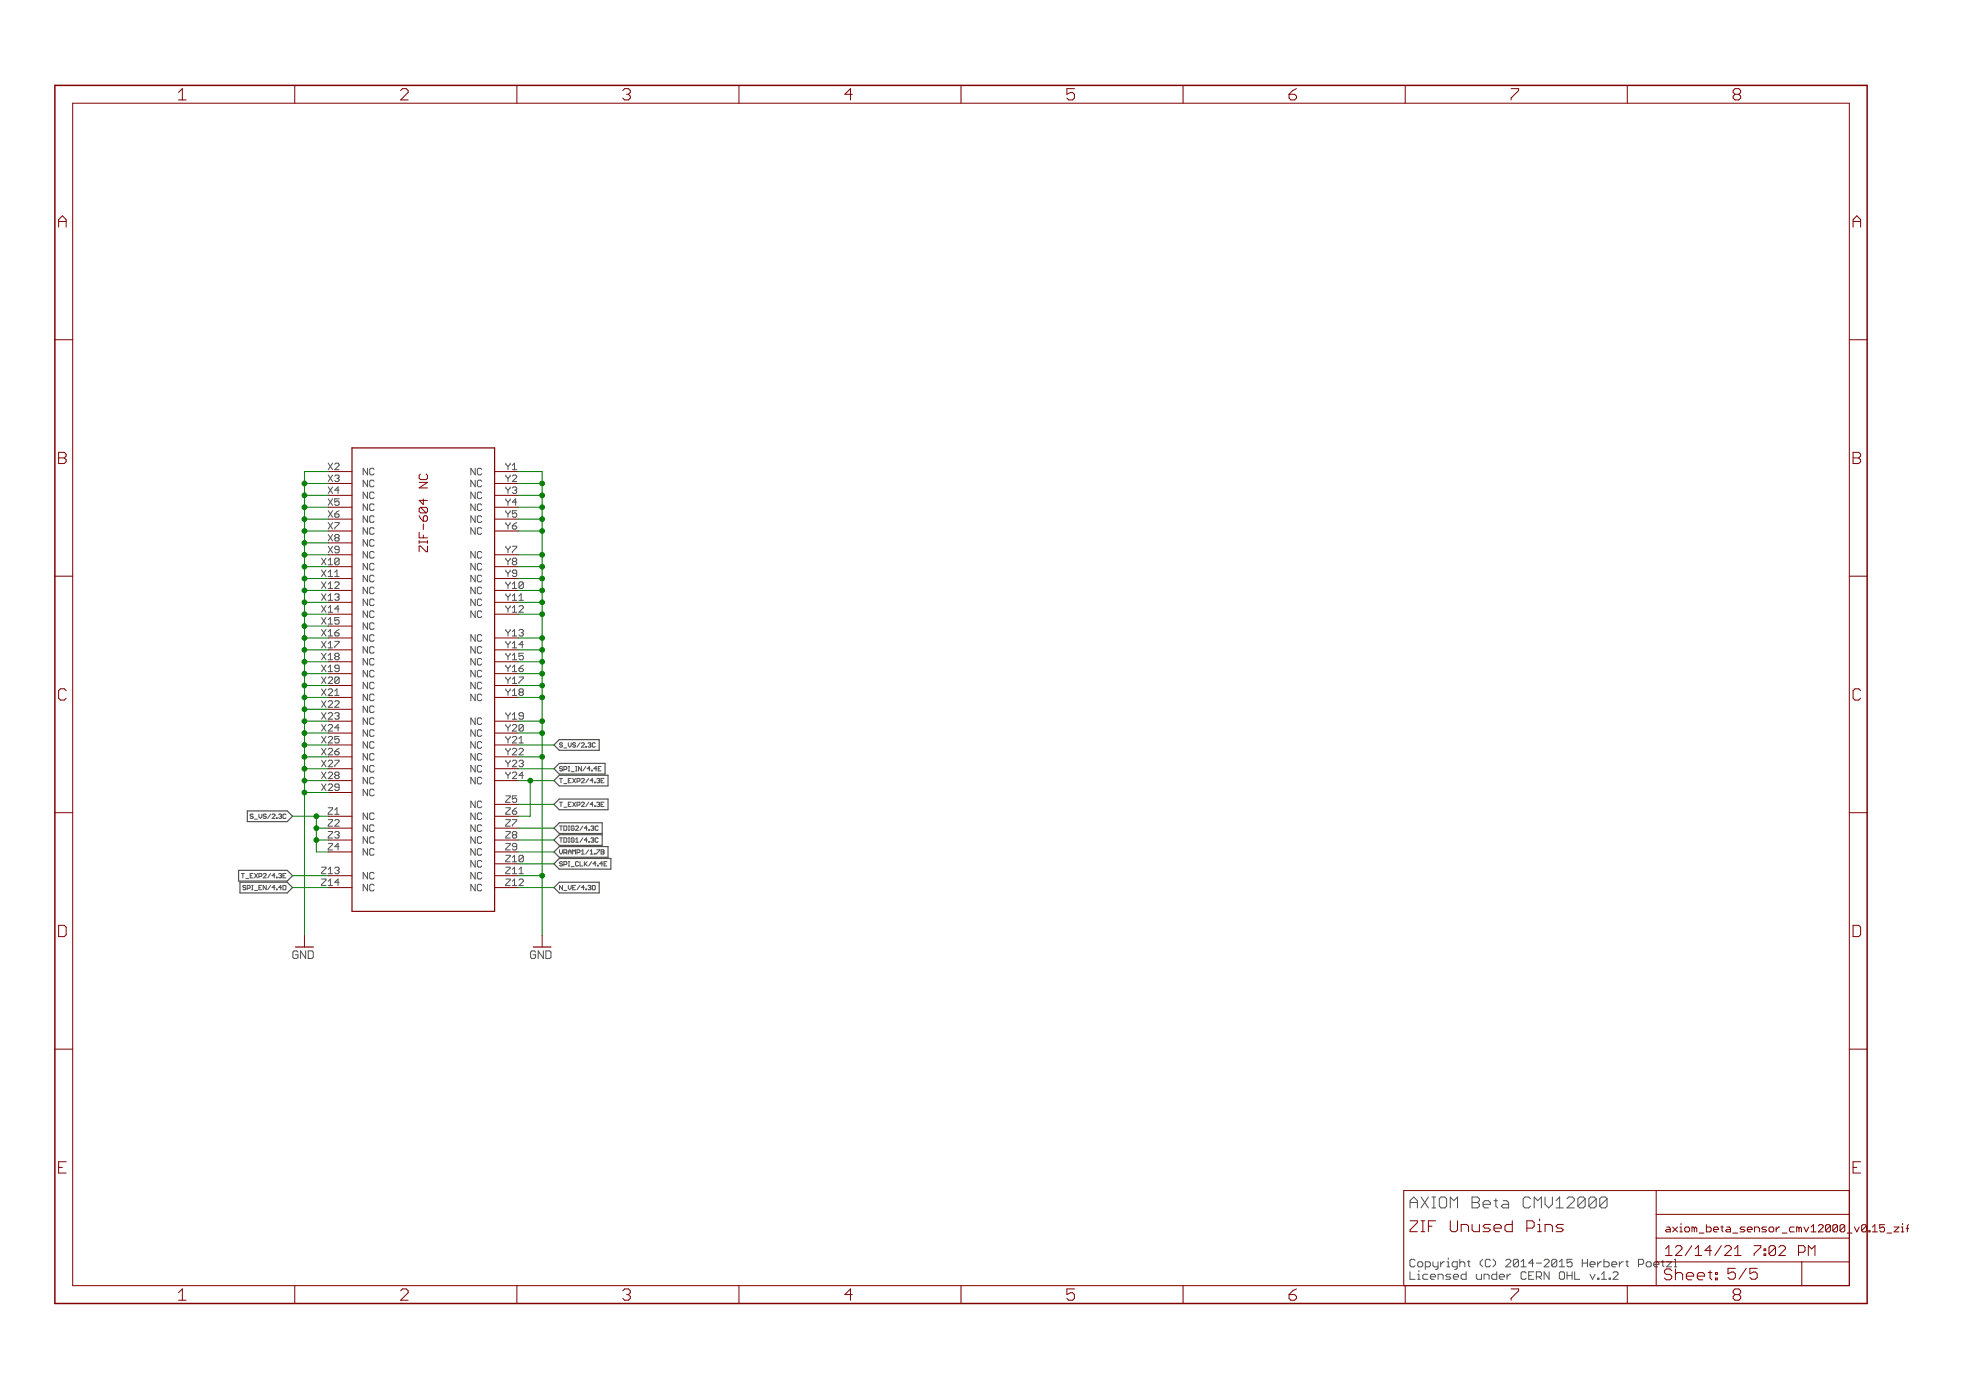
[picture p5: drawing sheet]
<svg xmlns="http://www.w3.org/2000/svg" width="420mm" height="297mm" viewBox="0 0 420 297" stroke-linecap="round" stroke-linejoin="round" font-family="sans-serif">
<path d="M53.5 174.8l.1 .1M53.6 174l-.1 .1 .1 .3M51.6 186.7h.6M345.8 272v.3l-1.1 1.1h1.1" fill="none" stroke="#505050" stroke-width=".21"/>
<path d="M118.4 159.2l1.1-1.1h8.6v2.2h-8.6zM52.9 173.3h8.5l1.1 1.1-1.1 1.2h-8.5zM118.4 164.3l1.1-1.2h9.8v2.3h-9.8zM118.4 166.8l1.1-1.1h10.4v2.3h-10.4zM118.4 171.9l1.1-1.1h10.4v2.2h-10.4zM118.4 177l1.1-1.2h9.2v2.3h-9.2zM118.4 179.5l1.1-1.1h9.2v2.3h-9.2zM51 186h10.4l1.1 1.1-1.1 1.2h-10.4zM51.3 188.5h10.1l1.1 1.2-1.1 1.1h-10.1zM118.4 189.7l1.1-1.2h8.6v2.3h-8.6zM118.4 182.1l1.1-1.2h10.4v2.3h-10.4zM118.4 184.6l1.1-1.1h11.1v2.2h-11.1z" fill="none" stroke="#505050" stroke-width=".25"/>
<path d="M75.2 95.7h30.5v99.1h-30.5z" fill="none" stroke="#800000" stroke-width=".25"/>
<g fill="none" stroke="#800000" stroke-width=".21">
<path d="M63 18.2v3.9M110.5 18.2v3.9M157.9 18.2v3.9M205.4 18.2v3.9M252.8 18.2v3.9M300.3 18.2v3.9M347.8 18.2v3.9M15.5 22.1h379.7v252.6h-379.7zM11.7 72.6h3.8M395.2 72.6h3.8M70.1 100.8h5.1M70.1 103.3h5.1"/>
<path d="M70.1 105.9h5.1M70.1 108.4h5.1M70.1 110.9h5.1M70.1 113.5h5.1M70.1 116h5.1M70.1 118.6h5.1M89.6 116.7v1.2M89.9 116.7l1.2 1.2h.3v-1.2M105.7 100.8h5.1M105.7 103.3h5.1M105.7 105.9h5.1M105.7 108.4h5.1"/>
<path d="M105.7 110.9h5.1M105.7 113.5h5.1M105.7 118.6h5.1M11.7 123.1h3.8M70.1 121.1h5.1M70.1 123.6h5.1M70.1 126.2h5.1M70.1 128.7h5.1M70.1 131.3h5.1M70.1 133.8h5.1M70.1 136.3h5.1M70.1 138.9h5.1"/>
<path d="M105.7 121.1h5.1M105.7 123.6h5.1M105.7 126.2h5.1M105.7 128.7h5.1M105.7 131.3h5.1M105.7 136.3h5.1M105.7 138.9h5.1M395.2 123.1h3.8M70.1 141.4h5.1M70.1 144h5.1M70.1 146.5h5.1M70.1 149h5.1"/>
<path d="M70.1 151.6h5.1M70.1 154.1h5.1M70.1 156.7h5.1M70.1 159.2h5.1M105.7 141.4h5.1M105.7 144h5.1M105.7 146.5h5.1M105.7 149h5.1M105.7 154.1h5.1M105.7 156.7h5.1M105.7 159.2h5.1M11.7 173.7h3.8"/>
<path d="M70.1 161.7h5.1M70.1 164.3h5.1M70.1 166.8h5.1M70.1 169.4h5.1M70.1 174.4h5.1M70.1 177h5.1M70.1 179.5h5.1M105.7 161.7h5.1M105.7 164.3h5.1M105.7 166.8h5.1M105.7 174.4h5.1M105.7 177h5.1"/>
<path d="M105.7 179.5h5.1M105.7 171.9h5.1M395.2 173.7h3.8M65.1 199.8v2.6M70.1 182.1h5.1M70.1 187.1h5.1M70.1 189.7h5.1M105.7 182.1h5.1M105.7 184.6h5.1M105.7 187.1h5.1M105.7 189.7h5.1M115.9 199.8v2.6"/>
<path d="M11.7 224.2h3.8M395.2 224.2h3.8M353.9 254.4v20.3M353.9 259.5h41.3M395.2 254.4h-95.2v20.3M63 274.7v3.9M110.5 274.7v3.9M157.9 274.7v3.9M205.4 274.7v3.9M252.8 274.7v3.9M300.3 274.7v3.9M347.8 274.7v3.9"/>
<path d="M353.9 269.7h41.3M353.9 264.6h41.3M385.1 269.7v5M407.4 262.5h.5M407.9 261.7l-.3 .3"/>
</g>
<path d="M11.7 18.2h387.3v260.4h-387.3z" fill="none" stroke="#800000" stroke-width=".32"/>
<g fill="none" stroke="#008000" stroke-width=".21">
<path d="M65.1 103.3h5M65.1 105.9h5M65.1 108.4h5M65.1 110.9h5M65.1 113.5h5M65.1 116h5M65.1 118.6h5M70.1 100.8h-5v99M110.8 100.8h5.1v99M110.8 103.3h5.1M110.8 105.9h5.1M110.8 108.4h5.1"/>
<path d="M110.8 110.9h5.1M110.8 113.5h5.1M110.8 118.6h5.1M65.1 121.1h5M65.1 123.6h5M65.1 126.2h5M65.1 128.7h5M65.1 131.3h5M65.1 133.8h5M65.1 136.3h5M65.1 138.9h5M110.8 121.1h5.1"/>
<path d="M110.8 123.6h5.1M110.8 126.2h5.1M110.8 128.7h5.1M110.8 131.3h5.1M110.8 136.3h5.1M110.8 138.9h5.1M65.1 159.2h5M65.1 141.4h5M65.1 144h5M65.1 146.5h5M65.1 149h5M65.1 151.6h5"/>
<path d="M65.1 154.1h5M65.1 156.7h5M110.8 159.2h7.6M110.8 141.4h5.1M110.8 144h5.1M110.8 146.5h5.1M110.8 149h5.1M110.8 154.1h5.1M110.8 156.7h5.1M62.5 174.4h7.6M65.1 164.3h5M65.1 166.8h5"/>
<path d="M65.1 161.7h5M65.1 169.4h5M67.6 174.4v7.7h2.5M67.6 179.5h2.5M67.6 177h2.5M110.8 179.5h7.6M110.8 177h7.6M110.8 164.3h7.6M110.8 166.8h7.6M110.8 171.9h7.6M110.8 161.7h5.1M113.3 166.8v7.6h-2.5"/>
<path d="M62.5 187.1h7.6M62.5 189.7h7.6M110.8 182.1h7.6M110.8 187.1h5.1M110.8 189.7h7.6M110.8 184.6h7.6"/>
</g>
<g fill="#008000" stroke="#008000" stroke-width=".21">
<circle cx="67.6" cy="179.5" r=".51"/>
<circle cx="67.6" cy="177" r=".51"/>
<circle cx="67.6" cy="174.4" r=".51"/>
<circle cx="113.3" cy="166.8" r=".51"/>
<circle cx="65.1" cy="103.3" r=".51"/>
<circle cx="65.1" cy="105.9" r=".51"/>
<circle cx="65.1" cy="108.4" r=".51"/>
<circle cx="65.1" cy="110.9" r=".51"/>
<circle cx="65.1" cy="113.5" r=".51"/>
<circle cx="65.1" cy="116" r=".51"/>
<circle cx="65.1" cy="118.6" r=".51"/>
<circle cx="65.1" cy="121.1" r=".51"/>
<circle cx="65.1" cy="123.6" r=".51"/>
<circle cx="65.1" cy="126.2" r=".51"/>
<circle cx="65.1" cy="128.7" r=".51"/>
<circle cx="65.1" cy="131.3" r=".51"/>
<circle cx="65.1" cy="133.8" r=".51"/>
<circle cx="65.1" cy="136.3" r=".51"/>
<circle cx="65.1" cy="138.9" r=".51"/>
<circle cx="65.1" cy="141.4" r=".51"/>
<circle cx="65.1" cy="144" r=".51"/>
<circle cx="65.1" cy="146.5" r=".51"/>
<circle cx="65.1" cy="149" r=".51"/>
<circle cx="65.1" cy="151.6" r=".51"/>
<circle cx="65.1" cy="154.1" r=".51"/>
<circle cx="65.1" cy="156.7" r=".51"/>
<circle cx="65.1" cy="159.2" r=".51"/>
<circle cx="65.1" cy="161.7" r=".51"/>
<circle cx="65.1" cy="164.3" r=".51"/>
<circle cx="65.1" cy="166.8" r=".51"/>
<circle cx="65.1" cy="169.4" r=".51"/>
<circle cx="115.9" cy="103.3" r=".51"/>
<circle cx="115.9" cy="105.9" r=".51"/>
<circle cx="115.9" cy="108.4" r=".51"/>
<circle cx="115.9" cy="110.9" r=".51"/>
<circle cx="115.9" cy="113.5" r=".51"/>
<circle cx="115.9" cy="118.6" r=".51"/>
<circle cx="115.9" cy="121.1" r=".51"/>
<circle cx="115.9" cy="123.6" r=".51"/>
<circle cx="115.9" cy="126.2" r=".51"/>
<circle cx="115.9" cy="128.7" r=".51"/>
<circle cx="115.9" cy="131.3" r=".51"/>
<circle cx="115.9" cy="136.3" r=".51"/>
<circle cx="115.9" cy="138.9" r=".51"/>
<circle cx="115.9" cy="141.4" r=".51"/>
<circle cx="115.9" cy="144" r=".51"/>
<circle cx="115.9" cy="146.5" r=".51"/>
<circle cx="115.9" cy="149" r=".51"/>
<circle cx="115.9" cy="154.1" r=".51"/>
<circle cx="115.9" cy="156.7" r=".51"/>
<circle cx="115.9" cy="161.7" r=".51"/>
<circle cx="115.9" cy="187.1" r=".51"/>
</g>
<g font-size="3.7" fill="#800000">
<text x="38.4" y="21.4">1</text>
<text x="85.8" y="21.4">2</text>
<text x="133.3" y="21.4">3</text>
<text x="180.8" y="21.4">4</text>
<text x="228.2" y="21.4">5</text>
<text x="275.7" y="21.4">6</text>
<text x="323.1" y="21.4">7</text>
<text x="370.6" y="21.4">8</text>
<text x="12.7" y="48.6">A</text>
<text x="396.2" y="48.6">A</text>
<text x="12.7" y="99.2">B</text>
<text x="396.2" y="99.2">B</text>
<text x="12.7" y="149.7">C</text>
<text x="396.2" y="149.7">C</text>
<text x="12.7" y="200.2">D</text>
<text x="396.2" y="200.2">D</text>
<text x="12.7" y="250.8">E</text>
<text x="396.2" y="250.8">E</text>
<text x="38.4" y="277.9">1</text>
<text x="85.8" y="277.9">2</text>
<text x="133.3" y="277.9">3</text>
<text x="180.8" y="277.9">4</text>
<text x="228.2" y="277.9">5</text>
<text x="275.7" y="277.9">6</text>
<text x="323.1" y="277.9">7</text>
<text x="370.6" y="277.9">8</text>
</g>
<text font-size="3.6" fill="#505050" x="301.5" y="258.2">AXIOM Beta CMV12000</text>
<g font-size="3.6" fill="#800000">
<text x="301.5" y="263.3">ZIF Unused Pins</text>
<text x="355.8" y="273.6">Sheet: 5/5</text>
</g>
<g font-size="3.2" fill="#800000">
<text x="356.1" y="268.4">12/14/21</text>
<text x="373.6" y="268.4">7:02 PM</text>
</g>
<text font-size="2.7" fill="#800000" x="91.6" y="117.1" transform="rotate(-90 91.6 117.1)">ZIF-604 NC</text>
<g font-size="2.5" fill="#800000">
<text x="62.7" y="204.9">GND</text>
<text x="113.5" y="204.9">GND</text>
<text x="354.1" y="270.8">tzl</text>
</g>
<g font-size="2.5" fill="#505050">
<text x="301.5" y="270.8">Copyright (C) 2014-2015 Herbert Poe</text>
<text x="301.5" y="273.5">Licensed under CERN OHL v.1.2</text>
</g>
<g font-size="2.3" fill="#800000">
<text x="356.1" y="263.3">axiom_beta_sensor_cmv12000_v</text>
<text x="395.8" y="263.3">0.15_zif</text>
</g>
<g font-size="2.1" fill="#505050">
<text x="70.5" y="100.4">X2</text>
<text x="77.8" y="101.5">NC</text>
<text x="101" y="101.5">NC</text>
<text x="108.2" y="100.4">Y1</text>
<text x="70.5" y="103">X3</text>
<text x="70.5" y="105.5">X4</text>
<text x="77.8" y="104.1">NC</text>
<text x="77.8" y="106.6">NC</text>
<text x="101" y="104.1">NC</text>
<text x="101" y="106.6">NC</text>
<text x="108.2" y="103">Y2</text>
<text x="108.2" y="105.5">Y3</text>
<text x="70.5" y="108">X5</text>
<text x="70.5" y="110.6">X6</text>
<text x="70.5" y="113.1">X7</text>
<text x="77.8" y="109.2">NC</text>
<text x="77.8" y="111.7">NC</text>
<text x="101" y="109.2">NC</text>
<text x="101" y="111.7">NC</text>
<text x="108.2" y="108">Y4</text>
<text x="108.2" y="110.6">Y5</text>
<text x="108.2" y="113.1">Y6</text>
<text x="70.5" y="115.7">X8</text>
<text x="70.5" y="118.2">X9</text>
<text x="77.8" y="114.2">NC</text>
<text x="77.8" y="116.8">NC</text>
<text x="77.8" y="119.3">NC</text>
<text x="101" y="114.2">NC</text>
<text x="101" y="119.3">NC</text>
<text x="108.2" y="118.2">Y7</text>
<text x="69.2" y="120.7">X10</text>
<text x="69.2" y="123.3">X11</text>
<text x="69.2" y="125.8">X12</text>
<text x="77.8" y="121.9">NC</text>
<text x="77.8" y="124.4">NC</text>
<text x="101" y="121.9">NC</text>
<text x="101" y="124.4">NC</text>
<text x="108.2" y="120.7">Y8</text>
<text x="108.2" y="123.3">Y9</text>
<text x="108.2" y="125.8">Y10</text>
<text x="69.2" y="128.4">X13</text>
<text x="69.2" y="130.9">X14</text>
<text x="77.8" y="126.9">NC</text>
<text x="77.8" y="129.5">NC</text>
<text x="101" y="126.9">NC</text>
<text x="101" y="129.5">NC</text>
<text x="108.2" y="128.4">Y11</text>
<text x="108.2" y="130.9">Y12</text>
<text x="69.2" y="133.4">X15</text>
<text x="69.2" y="136">X16</text>
<text x="77.8" y="132">NC</text>
<text x="77.8" y="134.6">NC</text>
<text x="77.8" y="137.1">NC</text>
<text x="101" y="132">NC</text>
<text x="101" y="137.1">NC</text>
<text x="108.2" y="136">Y13</text>
<text x="69.2" y="138.5">X17</text>
<text x="69.2" y="141.1">X18</text>
<text x="69.2" y="143.6">X19</text>
<text x="77.8" y="139.6">NC</text>
<text x="77.8" y="142.2">NC</text>
<text x="101" y="139.6">NC</text>
<text x="101" y="142.2">NC</text>
<text x="108.2" y="138.5">Y14</text>
<text x="108.2" y="141.1">Y15</text>
<text x="108.2" y="143.6">Y16</text>
<text x="69.2" y="146.1">X20</text>
<text x="69.2" y="148.7">X21</text>
<text x="77.8" y="144.7">NC</text>
<text x="77.8" y="147.3">NC</text>
<text x="77.8" y="149.8">NC</text>
<text x="101" y="144.7">NC</text>
<text x="101" y="147.3">NC</text>
<text x="101" y="149.8">NC</text>
<text x="108.2" y="146.1">Y17</text>
<text x="108.2" y="148.7">Y18</text>
<text x="69.2" y="151.2">X22</text>
<text x="69.2" y="153.8">X23</text>
<text x="77.8" y="152.3">NC</text>
<text x="77.8" y="154.9">NC</text>
<text x="101" y="154.9">NC</text>
<text x="108.2" y="153.8">Y19</text>
<text x="69.2" y="156.3">X24</text>
<text x="69.2" y="158.8">X25</text>
<text x="69.2" y="161.4">X26</text>
<text x="77.8" y="157.4">NC</text>
<text x="77.8" y="160">NC</text>
<text x="101" y="157.4">NC</text>
<text x="101" y="160">NC</text>
<text x="108.2" y="156.3">Y20</text>
<text x="108.2" y="158.8">Y21</text>
<text x="108.2" y="161.4">Y22</text>
<text x="69.2" y="163.9">X27</text>
<text x="69.2" y="166.5">X28</text>
<text x="77.8" y="162.5">NC</text>
<text x="77.8" y="165">NC</text>
<text x="77.8" y="167.6">NC</text>
<text x="101" y="162.5">NC</text>
<text x="101" y="165">NC</text>
<text x="101" y="167.6">NC</text>
<text x="108.2" y="163.9">Y23</text>
<text x="108.2" y="166.5">Y24</text>
<text x="69.2" y="169">X29</text>
<text x="77.8" y="170.1">NC</text>
<text x="101" y="172.7">NC</text>
<text x="108.2" y="171.5">Z5</text>
<text x="70.5" y="174.1">Z1</text>
<text x="70.5" y="176.6">Z2</text>
<text x="70.5" y="179.2">Z3</text>
<text x="77.8" y="175.2">NC</text>
<text x="77.8" y="177.7">NC</text>
<text x="101" y="175.2">NC</text>
<text x="101" y="177.7">NC</text>
<text x="108.2" y="174.1">Z6</text>
<text x="108.2" y="176.6">Z7</text>
<text x="108.2" y="179.2">Z8</text>
<text x="70.5" y="181.7">Z4</text>
<text x="77.8" y="180.3">NC</text>
<text x="77.8" y="182.8">NC</text>
<text x="101" y="180.3">NC</text>
<text x="101" y="182.8">NC</text>
<text x="101" y="185.4">NC</text>
<text x="108.2" y="181.7">Z9</text>
<text x="108.2" y="184.2">Z10</text>
<text x="69.2" y="186.8">Z13</text>
<text x="69.2" y="189.3">Z14</text>
<text x="77.8" y="187.9">NC</text>
<text x="77.8" y="190.4">NC</text>
<text x="101" y="187.9">NC</text>
<text x="101" y="190.4">NC</text>
<text x="108.2" y="186.8">Z11</text>
<text x="108.2" y="189.3">Z12</text>
</g>
<g font-size="1.4" fill="#505050">
<text x="119.8" y="159.7">S_VS/2.3C</text>
<text x="119.8" y="164.8">SPI_IN/4.4E</text>
<text x="119.8" y="167.3">T_EXP2/4.3E</text>
<text x="119.8" y="172.4">T_EXP2/4.3E</text>
<text x="54" y="174.9">S_VS/2.3C</text>
<text x="119.8" y="177.5">TDIG2/4.3C</text>
<text x="119.8" y="180">TDIG1/4.3C</text>
<text x="119.8" y="182.6">VRAMP1/1.7B</text>
<text x="119.8" y="185.1">SPI_CLK/4.4E</text>
<text x="52.3" y="187.6">T_EXP2/4.3E</text>
<text x="52.3" y="190.2">SPI_EN/4.4D</text>
<text x="119.8" y="190.2">N_VE/4.3D</text>
</g>
</svg>
